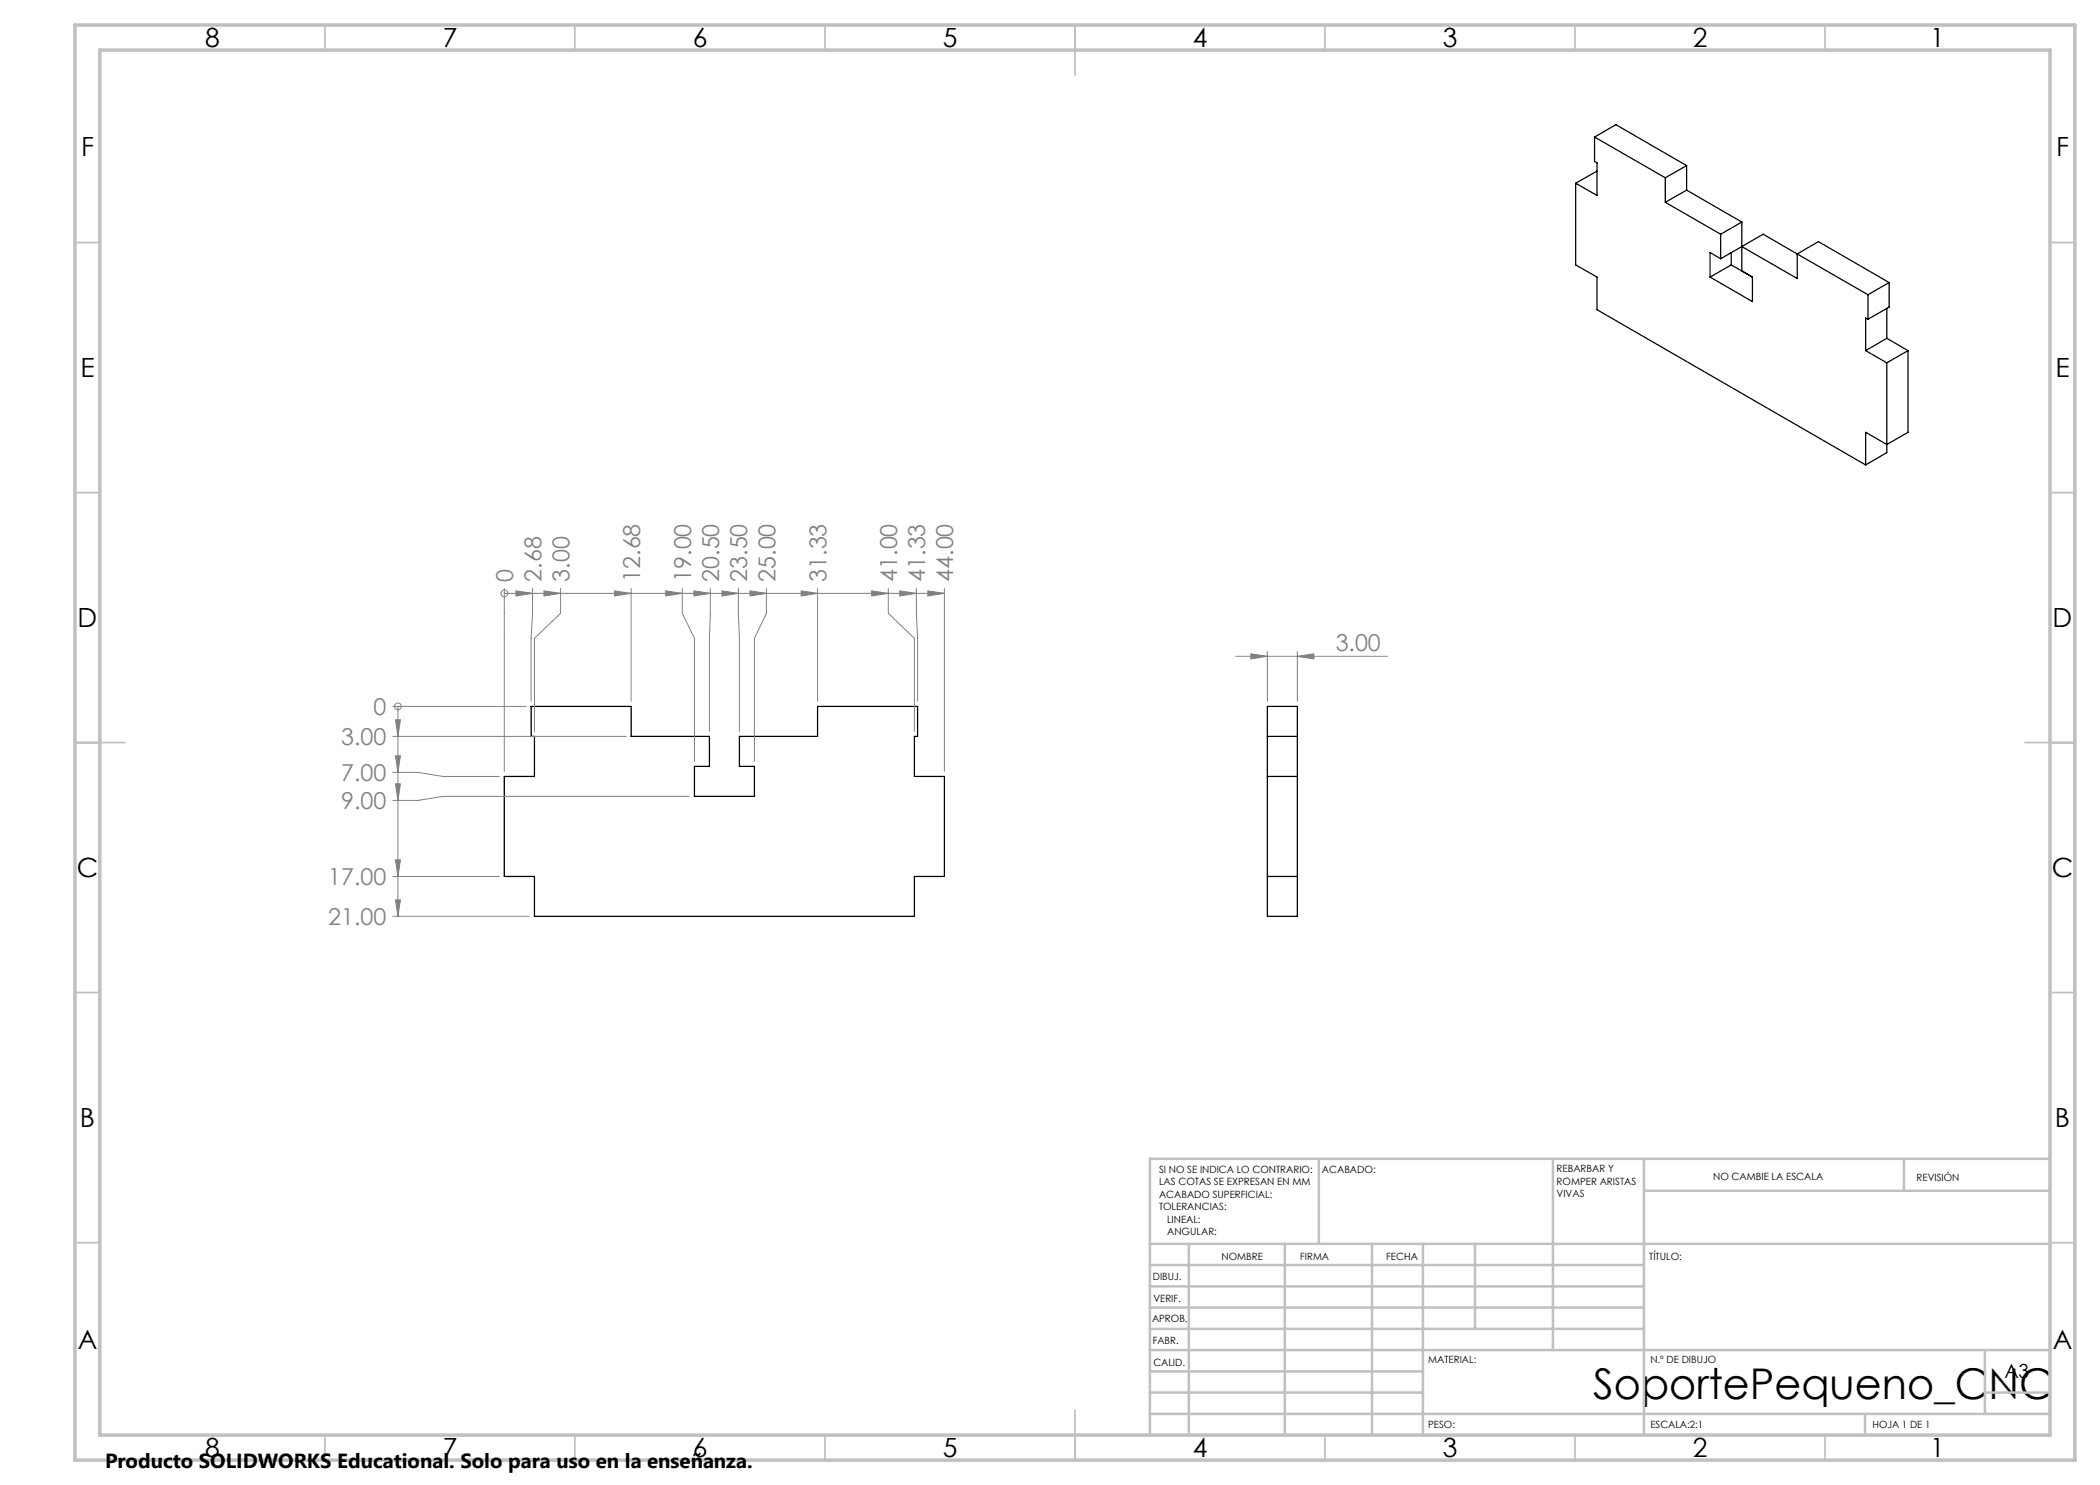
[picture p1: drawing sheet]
<svg xmlns="http://www.w3.org/2000/svg" width="420mm" height="297mm" viewBox="0 0 420 297" stroke-linecap="round" stroke-linejoin="round" font-family="sans-serif">
<g fill="none" stroke="#000" stroke-width=".25">
<path d="M315.1 36.7v16.3l4.3 2.4v6.5l53.7 31.1M318.9 27.4v4.9l.5 .3v6.5l-4.3-2.4M318.9 27.4l14.2 8.2M318.9 27.4l4.3-2.5 14.1 8.2M319.4 34.2l-4.3 2.5M333.1 35.6v4.9M337.3 38l11.1 6.4M337.3 38l-4.2 2.5M337.3 33.1l-4.2 2.5M337.3 33.1v4.9M333.1 40.5l11 6.3M342 55.4l8.5 4.9v-4.9"/>
<path d="M344.1 46.8v4.9M344.1 51.7l-2.1-1.2v4.9M346.3 53l-4.3 2.4M346.3 53l4.2 2.4M346.3 50.5v2.5M348.4 44.4v9.8l2.1 1.2M348.4 49.3l11 6.4v-4.9M348.4 49.3l4.2-2.5 6.8 4M348.4 49.3l-4.3 2.4M348.4 44.4l-4.3 2.4M359.4 50.8l14.2 8.1M359.4 50.8l4.3-2.5 14.1 8.2"/>
<path d="M373.6 58.9v4.9M377.8 56.5l-4.2 2.4M377.8 56.5v4.9l-4.2 2.4M373.1 70.1l4.3 2.5M373.6 63.8l-.5-.2v6.5M377.4 61.7v6M377.4 72.6v17.9l-4.3 2.5M377.4 67.7l-4.3 2.4M377.4 67.7l4.2 2.4M381.6 70.1v16.4l-4.2 2.4-4.3-2.4v6.5M381.6 70.1l-4.2 2.5M106.2 141.3h20v6h15.7v6h-3v6h12v-6h-3v-6h15.6v-6h20v6h-.6v8h6v20h-6v8h-76v-8h-6v-20h6v-8h-.7z"/>
<path d="M253.5 147.3h6M253.5 155.3h6M253.5 141.3h6v42h-6zM253.5 175.3h6"/>
</g>
<g fill="none" stroke="#808080" stroke-width=".2">
<path d="M100.9 118.7h.1M100.9 117.7v36.6M100.9 118.7h88M103.2 118.2l3.3 .5-3.3 .5zM106.5 117.7v5l-.3 5v12.6M108.8 118.2l3.3 .5-3.3 .5zM112.1 117.7v5l-5.2 5v18.6M122.9 118.2l3.3 .5-3.3 .5zM126.2 117.7v22.6M133.1 118.2l3.4 .5-3.4 .5zM136.5 117.7v5l2.4 5v24.6M138.8 118.2l3.3 .5-3.3 .5z"/>
<path d="M142.1 117.7l-.2 10v18.6M144.4 118.2l3.3 .5-3.3 .5zM147.7 117.7v5l.2 5v18.6M150 118.2l3.3 .5-3.3 .5zM153.3 117.7v5l-2.4 5v24.6M160.2 118.2l3.3 .5-3.3 .5zM163.5 117.7v22.6M174.3 118.2l3.4 .5-3.4 .5zM177.7 117.7v5l5.2 5v18.6M180 118.2l3.3 .5-3.3 .5zM183.3 117.7v5l.2 5v12.6M185.6 118.2l3.3 .5-3.3 .5z"/>
<path d="M188.9 117.7v36.6M247.1 131.3h30.4M250.2 130.8l3.3 .5-3.3 .5zM253.5 130.3v10M259.5 131.3l3.3-.5v1zM259.5 130.3v10M78.6 141.3h26.6M78.6 147.3h46.6M78.6 154.5h5l5 .8h11.3M79.1 144h1l-.5 3.3zM79.1 156.8h1l-.5 3.3zM79.1 151.2h1l-.5 3.3z"/>
<path d="M79.6 141.3h.1M79.6 141.3v42M137.9 159.3h-49.3l-5 .8h-5M78.6 175.3h21.3M79.1 172h1l-.5 3.3zM79.1 180h1l-.5 3.3zM78.6 183.3h27.3"/>
<circle cx="100.9" cy="118.7" r=".68"/>
<circle cx="79.6" cy="141.3" r=".68"/>
</g>
<g fill="none" stroke="#c0c0c0" stroke-width=".35">
<path d="M65 5v5M115 5v5M165 5v5M215 5v10M265 5v5M315 5v5M365 5v5M15 48.5h5M410 48.5h5M15 98.5h5M410 98.5h5M15 148.5h10"/>
<path d="M405 148.5h10M15 198.5h5M410 198.5h5M15 248.5h5M410 248.5h5M65 287v5M115 287v5M165 287v5M215 282v10M265 287v5M315 287v5M365 287v5"/>
</g>
<g fill="none" stroke="#c0c0c0" stroke-width=".5">
<path d="M263.8 231.8v17M310.6 231.8v38.2M328.8 231.8v55.2M328.8 238.2h81.2M380.8 231.8v6.4M410 231.8h-180v55.2M230 248.8h180M230 257.3h98.8M230 253h98.8M237.8 248.8v38.2M257 248.8v38.2M274.4 248.8v38.2"/>
<path d="M284.6 248.8v38.2M295 248.8v17M230 265.8h98.8M230 261.5h98.8M230 278.5h54.6M230 274.3h54.6M230 270h180M397 278.5h13M397 270v12.8M230 282.8h180M373 282.8v4.2"/>
</g>
<path d="M15 5h400v287h-400zM20 10h390v277h-390z" fill="none" stroke="#c0c0c0" stroke-width=".7"/>
<g fill="#808080">
<path d="M250.2 130.8l3.3 .5-3.3 .5zM259.5 131.3l3.3-.5v1z"/>
<path d="M79.1 144h1l-.5 3.3zM79.1 156.8h1l-.5 3.3zM79.1 151.2h1l-.5 3.3zM79.1 172h1l-.5 3.3zM79.1 180h1l-.5 3.3z"/>
<path d="M108.8 118.2l3.3 .5-3.3 .5zM103.2 118.2l3.3 .5-3.3 .5zM122.9 118.2l3.3 .5-3.3 .5zM138.8 118.2l3.3 .5-3.3 .5zM133.1 118.2l3.4 .5-3.4 .5zM150 118.2l3.3 .5-3.3 .5zM144.4 118.2l3.3 .5-3.3 .5zM160.2 118.2l3.3 .5-3.3 .5zM180 118.2l3.3 .5-3.3 .5zM174.3 118.2l3.4 .5-3.4 .5zM185.6 118.2l3.3 .5-3.3 .5z"/>
</g>
<text font-size="8.5" x="318.6" y="279.7">SoportePequeno_CNC</text>
<g font-size="5.3">
<text x="41" y="9.5">8</text>
<text x="88.5" y="9.5">7</text>
<text x="138.5" y="9.5">6</text>
<text x="188.5" y="9.5">5</text>
<text x="238.5" y="9.5">4</text>
<text x="288.5" y="9.5">3</text>
<text x="338.5" y="9.5">2</text>
<text x="386" y="9.5">1</text>
<text x="16.2" y="31.2">F</text>
<text x="411.2" y="31.2">F</text>
<text x="16.1" y="75.5">E</text>
<text x="411.1" y="75.5">E</text>
<text x="15.5" y="125.5">D</text>
<text x="410.5" y="125.5">D</text>
<text x="15.4" y="175.5">C</text>
<text x="410.4" y="175.5">C</text>
<text x="16" y="225.5">B</text>
<text x="411" y="225.5">B</text>
<text x="15.5" y="269.7">A</text>
<text x="410.5" y="269.7">A</text>
<text x="41" y="291.5">8</text>
<text x="88.5" y="291.5">7</text>
<text x="138.5" y="291.5">6</text>
<text x="188.5" y="291.5">5</text>
<text x="238.5" y="291.5">4</text>
<text x="288.5" y="291.5">3</text>
<text x="338.5" y="291.5">2</text>
<text x="386" y="291.5">1</text>
</g>
<g font-size="4.7" fill="#808080">
<text x="102.7" y="116.4" transform="rotate(-90 102.7 116.4)">0</text>
<text x="108.3" y="116.4" transform="rotate(-90 108.3 116.4)">2.68</text>
<text x="113.9" y="116.4" transform="rotate(-90 113.9 116.4)">3.00</text>
<text x="128" y="116.4" transform="rotate(-90 128 116.4)">12.68</text>
<text x="138.2" y="116.4" transform="rotate(-90 138.2 116.4)">19.00</text>
<text x="143.9" y="116.4" transform="rotate(-90 143.9 116.4)">20.50</text>
<text x="149.5" y="116.4" transform="rotate(-90 149.5 116.4)">23.50</text>
<text x="155.1" y="116.4" transform="rotate(-90 155.1 116.4)">25.00</text>
<text x="165.3" y="116.4" transform="rotate(-90 165.3 116.4)">31.33</text>
<text x="179.4" y="116.4" transform="rotate(-90 179.4 116.4)">41.00</text>
<text x="185" y="116.4" transform="rotate(-90 185 116.4)">41.33</text>
<text x="190.7" y="116.4" transform="rotate(-90 190.7 116.4)">44.00</text>
<text x="267.1" y="130.2">3.00</text>
<text x="74.7" y="143">0</text>
<text x="68.2" y="149">3.00</text>
<text x="68.2" y="161.8">9.00</text>
<text x="68.2" y="156.2">7.00</text>
<text x="65.7" y="177">17.00</text>
<text x="65.7" y="185">21.00</text>
</g>
<text font-size="4.1" x="21" y="293.7">Producto SOLIDWORKS Educational. Solo para uso en la enseñanza.</text>
<text font-size="3.9" x="400.9" y="275.5">A3</text>
<g font-size="2">
<text x="231.8" y="234.6">SI NO SE INDICA LO CONTRARIO:</text>
<text x="231.8" y="237.1">LAS COTAS SE EXPRESAN EN MM</text>
<text x="231.8" y="239.6">ACABADO SUPERFICIAL:</text>
<text x="264.4" y="234.6">ACABADO:</text>
<text x="311.3" y="234.5">REBARBAR Y</text>
<text x="311.3" y="237">ROMPER ARISTAS</text>
<text x="311.3" y="239.5">VIVAS</text>
<text x="342.6" y="236">NO CAMBIE LA ESCALA</text>
<text x="383.3" y="236.2">REVISIÓN</text>
<text x="231.8" y="242.1">TOLERANCIAS:</text>
<text x="233.4" y="244.6">LINEAL:</text>
<text x="233.4" y="247.1">ANGULAR:</text>
<text x="244.3" y="252">NOMBRE</text>
<text x="260" y="251.9">FIRMA</text>
<text x="277.2" y="251.9">FECHA</text>
<text x="329.9" y="251.9">TÍTULO:</text>
<text x="230.6" y="256.1">DIBUJ.</text>
<text x="230.7" y="260.3">VERIF.</text>
<text x="230.4" y="264.4">APROB.</text>
<text x="230.5" y="268.8">FABR.</text>
<text x="230.7" y="273.1">CALID.</text>
<text x="285.6" y="272.5">MATERIAL:</text>
<text x="330.1" y="272.5">N.º DE DIBUJO</text>
<text x="285.6" y="285.5">PESO:</text>
<text x="330.1" y="285.6">ESCALA:2:1</text>
<text x="374.5" y="285.6">HOJA 1 DE 1</text>
</g>
</svg>
